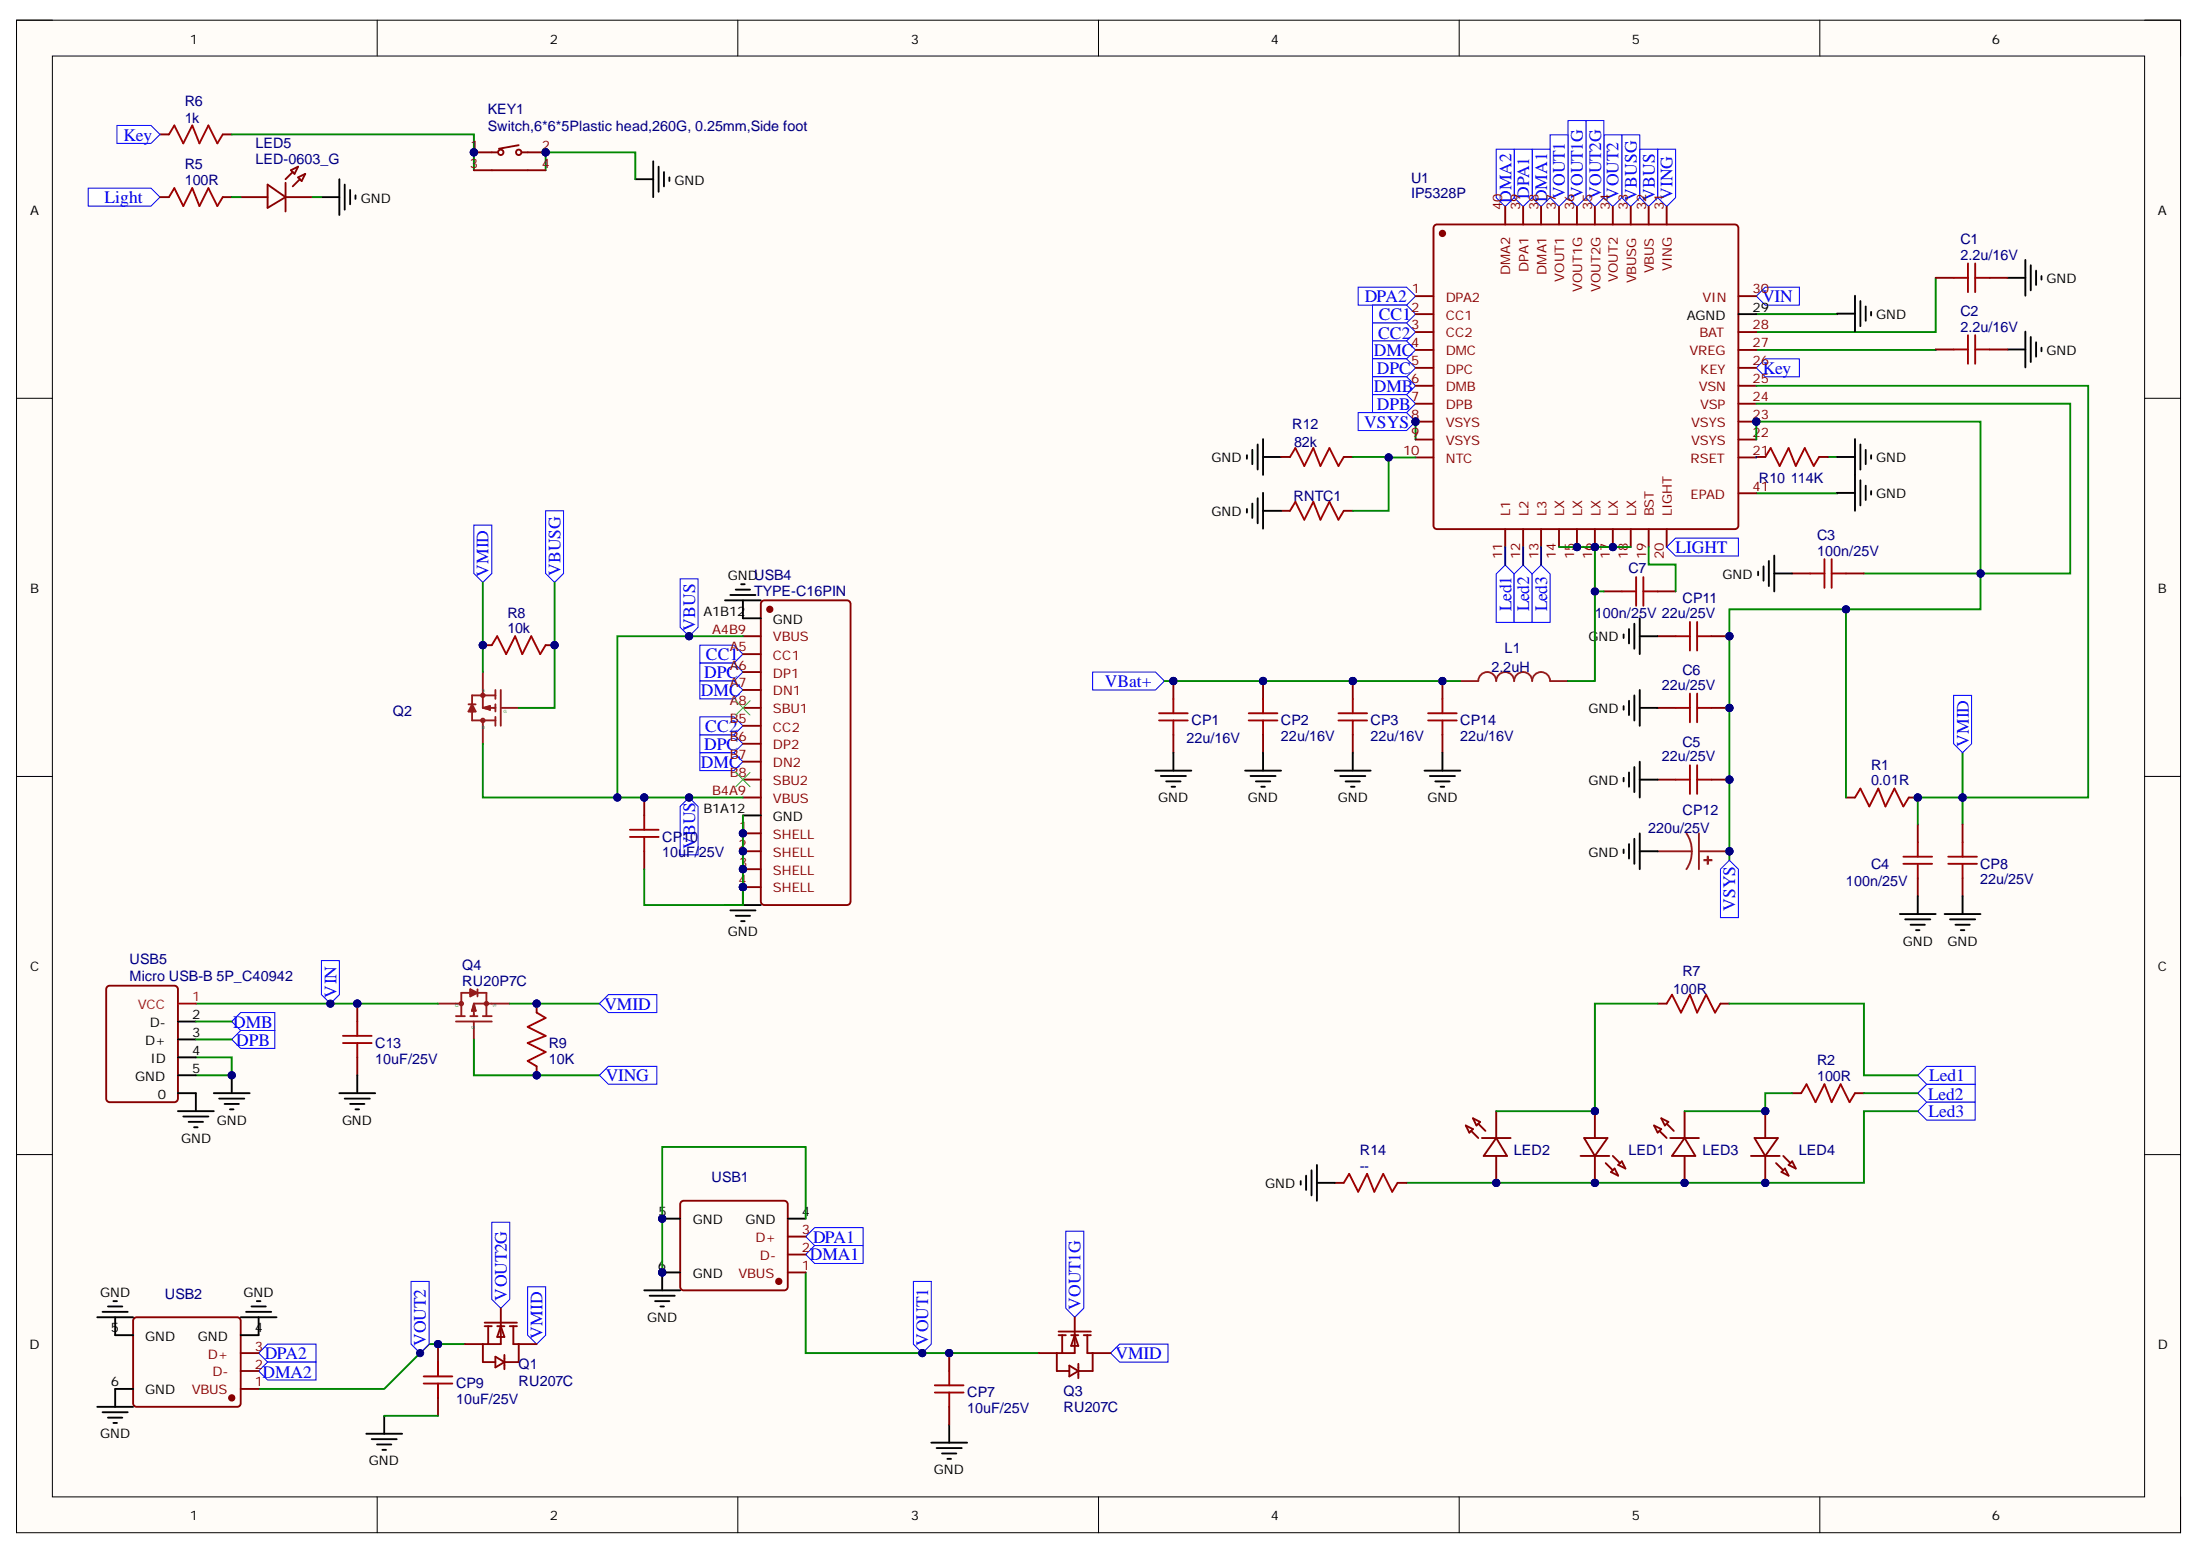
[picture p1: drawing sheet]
# Altium project PCB_Project.PrjPcb
1 sheet, 45 parts. Net scope: flat (ports and power ports of the same name join across sheets).
Board file: PCB_PB.pcbdoc

## Sheet PowerBank.schdoc
size 306 x 214 mm; SheetNumber: 1; SheetTotal: 1

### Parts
C1  2.2u/16V  [C0603]
C2  2.2u/16V  [C0603]
C3  100n/25V  [C0603]
C4  100n/25V  [C0603]
C5  22u/25V  [C0805]
C6  22u/25V  [C0805]
C7  100n/25V  [C0603]
C13  10uF/25V  [C0805]
CP1  22u/16V  [C0805]
CP2  22u/16V  [C0805]
CP3  22u/16V  [C0805]
CP7  10uF/25V  [C0805]
CP8  22u/25V  [C0805]
CP9  10uF/25V  [C0805]
CP10  10uF/25V  [C0805]
CP11  22u/25V  [C0805]
CP12  220u/25V  [CAP-D5.0×H5.5]
CP14  22u/16V  [C0805]
KEY1  Switch,6*6*5Plastic head,260G, 0.25mm,Side foot  [SW-TH_BBJ6X6X5PH260G]
L1  2.2uH  [INDUCTOR_SLF10145]
LED1  LED-0603_B  [LED0603_BLUE]  (value not drawn)
LED2  LED-0603_B  [LED0603_BLUE]  (value not drawn)
LED3  LED-0603_B  [LED0603_BLUE]  (value not drawn)
LED4  LED-0603_B  [LED0603_BLUE]  (value not drawn)
LED5  LED-0603_G  [LED0603_GREEN]
Q1  RU207C  [SOT-23-3_L2.9-W1.6-P1.90-LS2.8-BR]
Q2  RU20P7C  [SOT-23-3_L2.9-W1.3-P1.90-LS2.4-BR]  (value not drawn)
Q3  RU207C  [SOT-23-3_L2.9-W1.6-P1.90-LS2.8-BR]
Q4  RU20P7C  [SOT-23-3_L2.9-W1.3-P1.90-LS2.4-BR]
R1  0.01R  [R1206]
R2  100R  [R0603]
R5  100R  [R0603]
R6  1k  [R0603]
R7  100R  [R0603]
R8  10k  [R0603]
R9  10K  [R0603]
R10  114K  [R0603]
R12  82k  [R0603]
R14  --  [R0603]
RNTC1  1k  [R0603]  (value not drawn)
U1  IP5328P  [QFN-40_L6.0-W6.0-P0.50-BL-EP]
USB1  USB-234-ACY  [USB-A-SMD_USB-234-BCW]  (value not drawn)
USB2  USB-234-ACY  [USB-A-SMD_USB-234-BCW]  (value not drawn)
USB4  TYPE-C16PIN  [USB-C-SMD_TYPE-C16PIN]
USB5  Micro USB-B 5P_C40942  [MICRO-USB-SMD_5P-P0.65-H-M_MICRO-USB-5P]

### Ports
CC1 (in, see PowerBank[2B]), CC1 (in, see PowerBank[4A]), CC2 (in, see PowerBank[2B]), CC2 (in, see PowerBank[4A]), DMA1 (in, see PowerBank[3D]), DMA1 (in, see PowerBank[5A]), DMA2 (in, see PowerBank[1D]), DMA2 (in, see PowerBank[5A]), DMB (in, see PowerBank[1C]), DMB (in, see PowerBank[4A]), DMC (in, see PowerBank[2B]), DMC (in, see PowerBank[2B], PowerBank[4A]), DPA1 (in, see PowerBank[3D]), DPA1 (in, see PowerBank[5A]), DPA2 (in, see PowerBank[1D]), DPA2 (in, see PowerBank[4A]), DPB (in, see PowerBank[1C]), DPB (in, see PowerBank[4B]), DPC (in, see PowerBank[2B]), DPC (in, see PowerBank[2B], PowerBank[4A]), Key (in, see PowerBank[1A]), Key (in, see PowerBank[5A]), Led1 (in, see PowerBank[5B]), Led1 (in, see PowerBank[6C]), Led2 (in, see PowerBank[5B]), Led2 (in, see PowerBank[6C]), Led3 (in, see PowerBank[5B]), Led3 (in, see PowerBank[6C]), LIGHT (in, see PowerBank[1A]), Light (in, see PowerBank[5B]), VBat+ (in), VBUS (in, see PowerBank[2B], PowerBank[2C]), VBUS (in, see PowerBank[2B], PowerBank[5A]), VBUS (in, see PowerBank[2C], PowerBank[5A]), VBUSG (in, see PowerBank[2B]), VBUSG (in, see PowerBank[5A]), VIN (in, see PowerBank[1C]), VIN (in, see PowerBank[5A]), VING (in, see PowerBank[2C]), VING (in, see PowerBank[5A]), VMID (in, see PowerBank[2B], PowerBank[2C], PowerBank[2D], PowerBank[4D]), VMID (in, see PowerBank[2B], PowerBank[2C], PowerBank[2D], PowerBank[6B]), VMID (in, see PowerBank[2B], PowerBank[2C], PowerBank[4D], PowerBank[6B]), VMID (in, see PowerBank[2B], PowerBank[2D], PowerBank[4D], PowerBank[6B]), VMID (in, see PowerBank[2C], PowerBank[2D], PowerBank[4D], PowerBank[6B]), VOUT1 (in, see PowerBank[3D]), VOUT1 (in, see PowerBank[5A]), VOUT1G (in, see PowerBank[3D]), VOUT1G (in, see PowerBank[5A]), VOUT2 (in, see PowerBank[2D]), VOUT2 (in, see PowerBank[5A]), VOUT2G (in, see PowerBank[2D]), VOUT2G (in, see PowerBank[5A]), VSYS (in, see PowerBank[4B]), VSYS (in, see PowerBank[5C])

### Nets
GND: C1.2 C2.2 C3.1 C4.2 C5.1 C6.1 C13.2 CP1.2 CP2.2 CP3.2 CP7.2 CP8.2 CP9.2 CP10.1 CP11.1 CP12.2 CP14.2 KEY1.2 KEY1.4 LED5.2 R10.2 R12.1 R14.1 RNTC1.1 U1.29(AGND) U1.41(EPAD) USB1.4(GND) USB1.5(GND) USB1.6(GND) USB2.4(GND) USB2.5(GND) USB2.6(GND) USB4.1(SHELL) USB4.2(SHELL) USB4.3(SHELL) USB4.4(SHELL) USB4.A1B12(GND) USB4.B1A12(GND) USB5.0 USB5.4(ID) USB5.5(GND)
NetC1_1: C1.1 U1.28(BAT)
NetC2_1: C2.1 U1.27(VREG)
NetC3_2: C3.2 C5.2 C6.2 CP11.2 CP12.1 R1.1 U1.8(VSYS) U1.9(VSYS) U1.22(VSYS) U1.23(VSYS) U1.24(VSP) ; port VSYS
NetC4_1: C4.1 CP8.1 Q1.3(D) Q2.2(S) Q3.3(D) Q4.2(S) R1.2 R8.2 R9.2 U1.25(VSN) ; port VMID
NetC7_1: C7.1 L1.2 U1.14(LX) U1.15(LX) U1.16(LX) U1.17(LX) U1.18(LX)
NetC7_2: C7.2 U1.19(BST)
NetC13_1: C13.1 Q4.3(D) U1.30(VIN) USB5.1(VCC) ; port VIN
NetCP1_1: CP1.1 CP2.1 CP3.1 CP14.1 L1.1 ; port VBat+
NetCP7_1: CP7.1 Q3.2(S) U1.37(VOUT1) USB1.1(VBUS) ; port VOUT1
NetCP9_1: CP9.1 Q1.2(S) U1.34(VOUT2) USB2.1(VBUS) ; port VOUT2
NetCP10_2: CP10.2 Q2.3(D) U1.32(VBUS) USB4.A4B9(VBUS) USB4.B4A9(VBUS) ; port VBUS
NetKEY1_1: KEY1.1 KEY1.3 R6.2
NetLED1_1: LED1.1 LED2.2 R7.1
NetLED1_2: LED1.2 LED2.1 LED3.1 LED4.2 R14.2 U1.13(L3) ; port Led3
NetLED3_2: LED3.2 LED4.1 R2.1
NetLED5_1: LED5.1 R5.2
NetQ1_1: Q1.1(G) U1.35(VOUT2G) ; port VOUT2G
NetQ2_1: Q2.1(G) R8.1 U1.33(VBUSG) ; port VBUSG
NetQ3_1: Q3.1(G) U1.36(VOUT1G) ; port VOUT1G
NetQ4_1: Q4.1(G) R9.1 U1.31(VING) ; port VING
NetR2_2: R2.2 U1.12(L2) ; port Led2
NetR5_1: R5.1 U1.20(LIGHT) ; port LIGHT, port Light
NetR6_1: R6.1 U1.26(KEY) ; port Key
NetR7_2: R7.2 U1.11(L1) ; port Led1
NetR10_1: R10.1 U1.21(RSET)
NetR12_2: R12.2 RNTC1.2 U1.10(NTC)
NetU1_1: U1.1(DPA2) USB2.3(D+) ; port DPA2
NetU1_2: U1.2(CC1) USB4.A5(CC1) ; port CC1
NetU1_3: U1.3(CC2) USB4.B5(CC2) ; port CC2
NetU1_4: U1.4(DMC) USB4.A7(DN1) USB4.B7(DN2) ; port DMC
NetU1_5: U1.5(DPC) USB4.A6(DP1) USB4.B6(DP2) ; port DPC
NetU1_6: U1.6(DMB) USB5.2(D-) ; port DMB
NetU1_7: U1.7(DPB) USB5.3(D+) ; port DPB
NetU1_38: U1.38(DMA1) USB1.2(D-) ; port DMA1
NetU1_39: U1.39(DPA1) USB1.3(D+) ; port DPA1
NetU1_40: U1.40(DMA2) USB2.2(D-) ; port DMA2

Not connected (* = marked no-connect by the designer): USB4 A8(SBU1)* B8(SBU2)*
